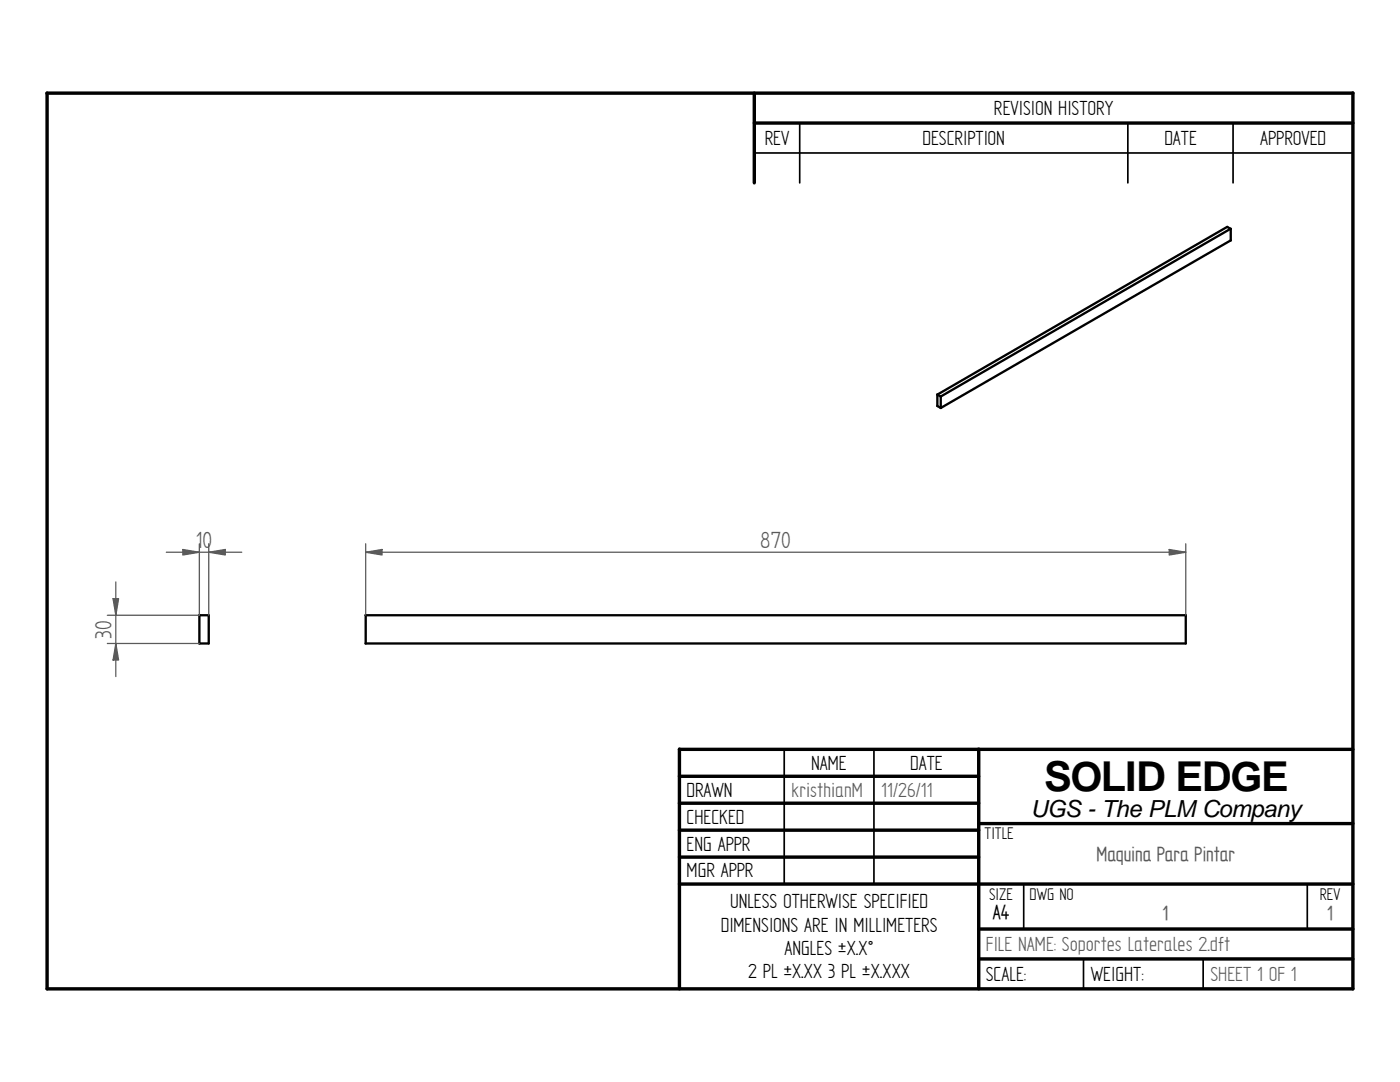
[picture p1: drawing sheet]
<svg xmlns="http://www.w3.org/2000/svg" width="279mm" height="216mm" viewBox="0 0 279 216" stroke-linecap="round" stroke-linejoin="round" font-family="sans-serif">
<g fill="none" stroke="#000" stroke-width=".68">
<path d="M9.4 18.6l260.6-.1v178.8h-260.6zM150.5 18.6v17.9M150.5 24.6h119.5M135.6 149.5v47.8M135.6 149.5h134.4M135.6 154.9h59.7M195.3 149.5v47.8M135.6 160.3h59.7M135.6 165.7h59.7M135.6 171h59.7M135.6 176.4h134.4M195.3 164.3h74.7"/>
<path d="M195.3 185.4h74.7M195.3 191.3h74.7"/>
</g>
<path d="M150.5 30.5h119.5M159.6 24.6v11.9M225.1 24.6v11.9M246.1 24.6v11.9M156.5 149.5v26.9M174.4 149.5v26.9M204.3 176.5v8.9M260.9 176.5v8.9M216.2 191.3v6M240.1 191.3v6" fill="none" stroke="#000" stroke-width=".34"/>
<path d="M244.9 45.3l-57.8 33.4 .6 .4M244.9 45.3l.7 .4v2.3M245.6 48l-57.9 33.4M245.6 45.6l-57.9 33.5M187.1 78.7v2.3M187.7 79.1v2.3M187 81l.7 .4M39.8 122.8h1.9v5.6h-1.9M39.8 122.7v5.7M72.9 122.8h163.7M73 122.7v5.7M236.6 122.7v5.7h-163.7" fill="none" stroke="#000" stroke-width=".47"/>
<path d="M36.5 109.6l3.3 .6-3.3 .5z" fill="none" stroke="#595959" stroke-width=".25"/>
<path d="M36.5 109.6l3.3 .6-3.3 .5z" fill="#595959"/>
<path d="M41.7 110.2l3.3-.6v1.1z" fill="none" stroke="#595959" stroke-width=".25"/>
<path d="M41.7 110.2l3.3-.6v1.1z" fill="#595959"/>
<path d="M33.2 110.2h15.1M39.8 108.5v14.3M41.7 108.5v14.3M23.1 128.4l.6 3.3h-1.1z" fill="none" stroke="#595959" stroke-width=".25"/>
<path d="M23.1 128.4l.6 3.3h-1.1z" fill="#595959"/>
<path d="M22.6 119.5h1.1l-.6 3.3z" fill="none" stroke="#595959" stroke-width=".25"/>
<path d="M22.6 119.5h1.1l-.6 3.3z" fill="#595959"/>
<path d="M23.1 116.1v18.9M73 110.2l3.2-.6v1.1zM21.4 128.4h18.4M21.4 122.8h18.4" fill="none" stroke="#595959" stroke-width=".25"/>
<path d="M73 110.2l3.2-.6v1.1z" fill="#595959"/>
<path d="M233.3 109.6l3.3 .6-3.3 .5z" fill="none" stroke="#595959" stroke-width=".25"/>
<path d="M233.3 109.6l3.3 .6-3.3 .5z" fill="#595959"/>
<path d="M73 108.5v14.3M73 110.2h163.6M236.6 108.5v14.3" fill="none" stroke="#595959" stroke-width=".25"/>
<text font-size="8.2" x="208.4" y="157.8">SOLID EDGE</text>
<g font-size="5.3" fill="#595959">
<text x="39.1" y="109.4">10</text>
<text x="151.7" y="109.4">870</text>
<text x="22.3" y="127.4" transform="rotate(-90 22.3 127.4)">30</text>
</g>
<text font-size="4.7" x="205.7" y="163">UGS - The PLM Company</text>
<g font-size="4.6">
<text x="198.4" y="22.9">REVISION HISTORY</text>
<text x="152.6" y="28.9">REV</text>
<text x="184.1" y="28.9">DESCRIPTION</text>
<text x="232.4" y="28.9">DATE</text>
<text x="251.5" y="28.9">APPROVED</text>
<text x="161.9" y="153.6">NAME</text>
<text x="181.7" y="153.6">DATE</text>
<text x="137" y="159">DRAWN</text>
<text x="137" y="164.3">CHECKED</text>
<text x="137" y="169.7">ENG APPR</text>
<text x="137" y="175.1">MGR APPR</text>
<text x="143.8" y="185.9">DIMENSIONS ARE IN MILLIMETERS</text>
<text x="145.7" y="181.2">UNLESS OTHERWISE SPECIFIED</text>
<text x="198.2" y="183.4">A4</text>
<text x="156.5" y="190.6">ANGLES ±X.X°</text>
<text x="149.3" y="195.2">2 PL ±X.XX 3 PL ±X.XXX</text>
<text x="196.8" y="195.7">SCALE:</text>
<text x="217.7" y="195.7">WEIGHT:</text>
</g>
<g font-size="4.6" fill="#595959">
<text x="157.9" y="159">kristhianM</text>
<text x="175.9" y="159">11/26/11</text>
<text x="218.9" y="171.8">Maquina Para Pintar</text>
<text x="232" y="183.5">1</text>
<text x="264.9" y="183.5">1</text>
<text x="196.8" y="189.8">FILE NAME: Soportes Laterales 2.dft</text>
<text x="241.6" y="195.7">SHEET 1 OF 1</text>
</g>
<g font-size="3.8">
<text x="196.5" y="167.4">TITLE</text>
<text x="197.4" y="179.5">SIZE</text>
<text x="205.5" y="179.5">DWG NO</text>
<text x="263.4" y="179.5">REV</text>
</g>
</svg>
